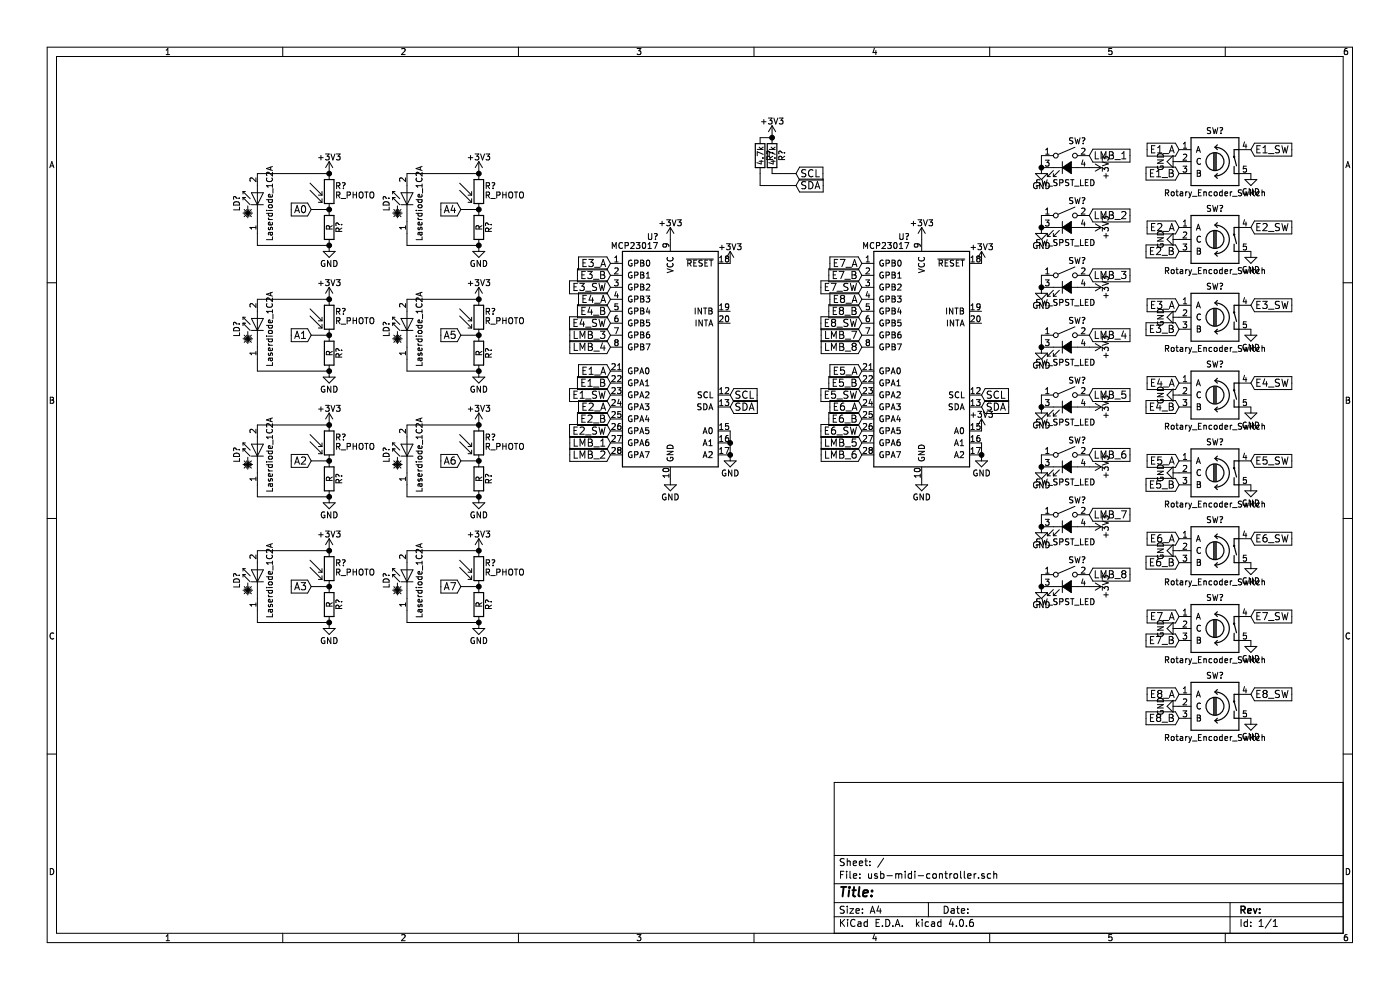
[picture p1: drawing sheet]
EESchema Schematic File Version 2
LIBS:power
LIBS:device
LIBS:transistors
LIBS:conn
LIBS:linear
LIBS:regul
LIBS:74xx
LIBS:cmos4000
LIBS:adc-dac
LIBS:memory
LIBS:xilinx
LIBS:microcontrollers
LIBS:dsp
LIBS:microchip
LIBS:analog_switches
LIBS:motorola
LIBS:texas
LIBS:intel
LIBS:audio
LIBS:interface
LIBS:digital-audio
LIBS:philips
LIBS:display
LIBS:cypress
LIBS:siliconi
LIBS:opto
LIBS:atmel
LIBS:contrib
LIBS:valves
LIBS:switches
LIBS:usb-midi-controller-cache
EELAYER 25 0
EELAYER END
$Descr A4 11693 8268
encoding utf-8
Sheet 1 1
Title ""
Date ""
Rev ""
Comp ""
Comment1 ""
Comment2 ""
Comment3 ""
Comment4 ""
$EndDescr
$Comp
L MCP23017 U?
U 1 1
P 7700 3000
F 0 "U?" H 7600 4025 50  0000 R CNN
F 1 "MCP23017" H 7600 3950 50  0000 R CNN
F 2 "" H 7750 2050 50  0001 L CNN
F 3 "" H 7950 4000 50  0001 C CNN
	1    7700 3000
	1    0    0    -1  
$EndComp
$Comp
L MCP23017 U?
U 1 1
P 5600 3000
F 0 "U?" H 5500 4025 50  0000 R CNN
F 1 "MCP23017" H 5500 3950 50  0000 R CNN
F 2 "" H 5650 2050 50  0001 L CNN
F 3 "" H 5850 4000 50  0001 C CNN
	1    5600 3000
	1    0    0    -1  
$EndComp
$Comp
L GND #PWR?
U 1 1
P 7700 4000
F 0 "#PWR?" H 7700 3750 50  0001 C CNN
F 1 "GND" H 7700 3850 50  0000 C CNN
F 2 "" H 7700 4000 50  0001 C CNN
F 3 "" H 7700 4000 50  0001 C CNN
	1    7700 4000
	1    0    0    -1  
$EndComp
$Comp
L GND #PWR?
U 1 1
P 5600 4000
F 0 "#PWR?" H 5600 3750 50  0001 C CNN
F 1 "GND" H 5600 3850 50  0000 C CNN
F 2 "" H 5600 4000 50  0001 C CNN
F 3 "" H 5600 4000 50  0001 C CNN
	1    5600 4000
	1    0    0    -1  
$EndComp
$Comp
L +3V3 #PWR?
U 1 1
P 5600 2000
F 0 "#PWR?" H 5600 1850 50  0001 C CNN
F 1 "+3V3" H 5600 2140 50  0000 C CNN
F 2 "" H 5600 2000 50  0001 C CNN
F 3 "" H 5600 2000 50  0001 C CNN
	1    5600 2000
	1    0    0    -1  
$EndComp
$Comp
L +3V3 #PWR?
U 1 1
P 7700 2000
F 0 "#PWR?" H 7700 1850 50  0001 C CNN
F 1 "+3V3" H 7700 2140 50  0000 C CNN
F 2 "" H 7700 2000 50  0001 C CNN
F 3 "" H 7700 2000 50  0001 C CNN
	1    7700 2000
	1    0    0    -1  
$EndComp
Text GLabel 6650 1450 2    60   Input ~ 0
SCL
Text GLabel 6650 1550 2    60   Input ~ 0
SDA
Text GLabel 8200 3300 2    60   Input ~ 0
SCL
Text GLabel 8200 3400 2    60   Input ~ 0
SDA
Text GLabel 6100 3400 2    60   Input ~ 0
SDA
Text GLabel 6100 3300 2    60   Input ~ 0
SCL
$Comp
L +3V3 #PWR?
U 1 1
P 6450 1150
F 0 "#PWR?" H 6450 1000 50  0001 C CNN
F 1 "+3V3" H 6450 1290 50  0000 C CNN
F 2 "" H 6450 1150 50  0001 C CNN
F 3 "" H 6450 1150 50  0001 C CNN
	1    6450 1150
	1    0    0    -1  
$EndComp
$Comp
L R R?
U 1 1
P 6450 1300
F 0 "R?" V 6530 1300 50  0000 C CNN
F 1 "4.7k" V 6450 1300 50  0000 C CNN
F 2 "" V 6380 1300 50  0001 C CNN
F 3 "" H 6450 1300 50  0001 C CNN
	1    6450 1300
	1    0    0    -1  
$EndComp
$Comp
L R R?
U 1 1
P 6350 1300
F 0 "R?" V 6430 1300 50  0000 C CNN
F 1 "4.7k" V 6350 1300 50  0000 C CNN
F 2 "" V 6280 1300 50  0001 C CNN
F 3 "" H 6350 1300 50  0001 C CNN
	1    6350 1300
	1    0    0    -1  
$EndComp
$Comp
L GND #PWR?
U 1 1
P 6100 3800
F 0 "#PWR?" H 6100 3550 50  0001 C CNN
F 1 "GND" H 6100 3650 50  0000 C CNN
F 2 "" H 6100 3800 50  0001 C CNN
F 3 "" H 6100 3800 50  0001 C CNN
	1    6100 3800
	1    0    0    -1  
$EndComp
$Comp
L GND #PWR?
U 1 1
P 8200 3800
F 0 "#PWR?" H 8200 3550 50  0001 C CNN
F 1 "GND" H 8200 3650 50  0000 C CNN
F 2 "" H 8200 3800 50  0001 C CNN
F 3 "" H 8200 3800 50  0001 C CNN
	1    8200 3800
	1    0    0    -1  
$EndComp
$Comp
L +3V3 #PWR?
U 1 1
P 8200 3600
F 0 "#PWR?" H 8200 3450 50  0001 C CNN
F 1 "+3V3" H 8200 3740 50  0000 C CNN
F 2 "" H 8200 3600 50  0001 C CNN
F 3 "" H 8200 3600 50  0001 C CNN
	1    8200 3600
	1    0    0    -1  
$EndComp
$Comp
L +3V3 #PWR?
U 1 1
P 6100 2200
F 0 "#PWR?" H 6100 2050 50  0001 C CNN
F 1 "+3V3" H 6100 2340 50  0000 C CNN
F 2 "" H 6100 2200 50  0001 C CNN
F 3 "" H 6100 2200 50  0001 C CNN
	1    6100 2200
	1    0    0    -1  
$EndComp
$Comp
L +3V3 #PWR?
U 1 1
P 8200 2200
F 0 "#PWR?" H 8200 2050 50  0001 C CNN
F 1 "+3V3" H 8200 2340 50  0000 C CNN
F 2 "" H 8200 2200 50  0001 C CNN
F 3 "" H 8200 2200 50  0001 C CNN
	1    8200 2200
	1    0    0    -1  
$EndComp
$Comp
L Rotary_Encoder_Switch SW?
U 1 1
P 10150 1350
F 0 "SW?" H 10150 1610 50  0000 C CNN
F 1 "Rotary_Encoder_Switch" H 10150 1090 50  0000 C CNN
F 2 "" H 10050 1510 50  0001 C CNN
F 3 "" H 10150 1610 50  0001 C CNN
	1    10150 1350
	1    0    0    -1  
$EndComp
$Comp
L Rotary_Encoder_Switch SW?
U 1 1
P 10150 2000
F 0 "SW?" H 10150 2260 50  0000 C CNN
F 1 "Rotary_Encoder_Switch" H 10150 1740 50  0000 C CNN
F 2 "" H 10050 2160 50  0001 C CNN
F 3 "" H 10150 2260 50  0001 C CNN
	1    10150 2000
	1    0    0    -1  
$EndComp
$Comp
L Rotary_Encoder_Switch SW?
U 1 1
P 10150 2650
F 0 "SW?" H 10150 2910 50  0000 C CNN
F 1 "Rotary_Encoder_Switch" H 10150 2390 50  0000 C CNN
F 2 "" H 10050 2810 50  0001 C CNN
F 3 "" H 10150 2910 50  0001 C CNN
	1    10150 2650
	1    0    0    -1  
$EndComp
$Comp
L Rotary_Encoder_Switch SW?
U 1 1
P 10150 3300
F 0 "SW?" H 10150 3560 50  0000 C CNN
F 1 "Rotary_Encoder_Switch" H 10150 3040 50  0000 C CNN
F 2 "" H 10050 3460 50  0001 C CNN
F 3 "" H 10150 3560 50  0001 C CNN
	1    10150 3300
	1    0    0    -1  
$EndComp
$Comp
L Rotary_Encoder_Switch SW?
U 1 1
P 10150 3950
F 0 "SW?" H 10150 4210 50  0000 C CNN
F 1 "Rotary_Encoder_Switch" H 10150 3690 50  0000 C CNN
F 2 "" H 10050 4110 50  0001 C CNN
F 3 "" H 10150 4210 50  0001 C CNN
	1    10150 3950
	1    0    0    -1  
$EndComp
$Comp
L Rotary_Encoder_Switch SW?
U 1 1
P 10150 4600
F 0 "SW?" H 10150 4860 50  0000 C CNN
F 1 "Rotary_Encoder_Switch" H 10150 4340 50  0000 C CNN
F 2 "" H 10050 4760 50  0001 C CNN
F 3 "" H 10150 4860 50  0001 C CNN
	1    10150 4600
	1    0    0    -1  
$EndComp
$Comp
L Rotary_Encoder_Switch SW?
U 1 1
P 10150 5250
F 0 "SW?" H 10150 5510 50  0000 C CNN
F 1 "Rotary_Encoder_Switch" H 10150 4990 50  0000 C CNN
F 2 "" H 10050 5410 50  0001 C CNN
F 3 "" H 10150 5510 50  0001 C CNN
	1    10150 5250
	1    0    0    -1  
$EndComp
$Comp
L Rotary_Encoder_Switch SW?
U 1 1
P 10150 5900
F 0 "SW?" H 10150 6160 50  0000 C CNN
F 1 "Rotary_Encoder_Switch" H 10150 5640 50  0000 C CNN
F 2 "" H 10050 6060 50  0001 C CNN
F 3 "" H 10150 6160 50  0001 C CNN
	1    10150 5900
	1    0    0    -1  
$EndComp
$Comp
L GND #PWR?
U 1 1
P 10450 1450
F 0 "#PWR?" H 10450 1200 50  0001 C CNN
F 1 "GND" H 10450 1300 50  0000 C CNN
F 2 "" H 10450 1450 50  0001 C CNN
F 3 "" H 10450 1450 50  0001 C CNN
	1    10450 1450
	1    0    0    -1  
$EndComp
$Comp
L GND #PWR?
U 1 1
P 10450 2100
F 0 "#PWR?" H 10450 1850 50  0001 C CNN
F 1 "GND" H 10450 1950 50  0000 C CNN
F 2 "" H 10450 2100 50  0001 C CNN
F 3 "" H 10450 2100 50  0001 C CNN
	1    10450 2100
	1    0    0    -1  
$EndComp
$Comp
L GND #PWR?
U 1 1
P 10450 2750
F 0 "#PWR?" H 10450 2500 50  0001 C CNN
F 1 "GND" H 10450 2600 50  0000 C CNN
F 2 "" H 10450 2750 50  0001 C CNN
F 3 "" H 10450 2750 50  0001 C CNN
	1    10450 2750
	1    0    0    -1  
$EndComp
$Comp
L GND #PWR?
U 1 1
P 10450 3400
F 0 "#PWR?" H 10450 3150 50  0001 C CNN
F 1 "GND" H 10450 3250 50  0000 C CNN
F 2 "" H 10450 3400 50  0001 C CNN
F 3 "" H 10450 3400 50  0001 C CNN
	1    10450 3400
	1    0    0    -1  
$EndComp
$Comp
L GND #PWR?
U 1 1
P 10450 4050
F 0 "#PWR?" H 10450 3800 50  0001 C CNN
F 1 "GND" H 10450 3900 50  0000 C CNN
F 2 "" H 10450 4050 50  0001 C CNN
F 3 "" H 10450 4050 50  0001 C CNN
	1    10450 4050
	1    0    0    -1  
$EndComp
$Comp
L GND #PWR?
U 1 1
P 10450 4700
F 0 "#PWR?" H 10450 4450 50  0001 C CNN
F 1 "GND" H 10450 4550 50  0000 C CNN
F 2 "" H 10450 4700 50  0001 C CNN
F 3 "" H 10450 4700 50  0001 C CNN
	1    10450 4700
	1    0    0    -1  
$EndComp
$Comp
L GND #PWR?
U 1 1
P 10450 5350
F 0 "#PWR?" H 10450 5100 50  0001 C CNN
F 1 "GND" H 10450 5200 50  0000 C CNN
F 2 "" H 10450 5350 50  0001 C CNN
F 3 "" H 10450 5350 50  0001 C CNN
	1    10450 5350
	1    0    0    -1  
$EndComp
$Comp
L GND #PWR?
U 1 1
P 10450 6000
F 0 "#PWR?" H 10450 5750 50  0001 C CNN
F 1 "GND" H 10450 5850 50  0000 C CNN
F 2 "" H 10450 6000 50  0001 C CNN
F 3 "" H 10450 6000 50  0001 C CNN
	1    10450 6000
	1    0    0    -1  
$EndComp
Text GLabel 10450 1250 2    60   Input ~ 0
E1_SW
Text GLabel 10450 1900 2    60   Input ~ 0
E2_SW
Text GLabel 10450 2550 2    60   Input ~ 0
E3_SW
Text GLabel 10450 3200 2    60   Input ~ 0
E4_SW
Text GLabel 10450 3850 2    60   Input ~ 0
E5_SW
Text GLabel 10450 4500 2    60   Input ~ 0
E6_SW
Text GLabel 10450 5150 2    60   Input ~ 0
E7_SW
Text GLabel 10450 5800 2    60   Input ~ 0
E8_SW
Text GLabel 9850 1250 0    60   Input ~ 0
E1_A
Text GLabel 9850 1450 0    60   Input ~ 0
E1_B
Text GLabel 9850 1900 0    60   Input ~ 0
E2_A
Text GLabel 9850 2100 0    60   Input ~ 0
E2_B
Text GLabel 9850 2550 0    60   Input ~ 0
E3_A
Text GLabel 9850 2750 0    60   Input ~ 0
E3_B
Text GLabel 9850 3200 0    60   Input ~ 0
E4_A
Text GLabel 9850 3400 0    60   Input ~ 0
E4_B
Text GLabel 9850 3850 0    60   Input ~ 0
E5_A
Text GLabel 9850 4050 0    60   Input ~ 0
E5_B
Text GLabel 9850 4500 0    60   Input ~ 0
E6_A
Text GLabel 9850 4700 0    60   Input ~ 0
E6_B
Text GLabel 9850 5150 0    60   Input ~ 0
E7_A
Text GLabel 9850 5350 0    60   Input ~ 0
E7_B
Text GLabel 9850 5800 0    60   Input ~ 0
E8_A
Text GLabel 9850 6000 0    60   Input ~ 0
E8_B
Text GLabel 5100 3100 0    60   Input ~ 0
E1_A
Text GLabel 5100 3200 0    60   Input ~ 0
E1_B
Text GLabel 5100 3300 0    60   Input ~ 0
E1_SW
Text GLabel 5100 3400 0    60   Input ~ 0
E2_A
Text GLabel 5100 3500 0    60   Input ~ 0
E2_B
Text GLabel 5100 3600 0    60   Input ~ 0
E2_SW
Text GLabel 5100 2200 0    60   Input ~ 0
E3_A
Text GLabel 5100 2300 0    60   Input ~ 0
E3_B
Text GLabel 5100 2400 0    60   Input ~ 0
E3_SW
Text GLabel 5100 2500 0    60   Input ~ 0
E4_A
Text GLabel 5100 2600 0    60   Input ~ 0
E4_B
Text GLabel 5100 2700 0    60   Input ~ 0
E4_SW
Text GLabel 7200 3100 0    60   Input ~ 0
E5_A
Text GLabel 7200 3200 0    60   Input ~ 0
E5_B
Text GLabel 7200 3300 0    60   Input ~ 0
E5_SW
Text GLabel 7200 3400 0    60   Input ~ 0
E6_A
Text GLabel 7200 3500 0    60   Input ~ 0
E6_B
Text GLabel 7200 3600 0    60   Input ~ 0
E6_SW
Text GLabel 7200 2200 0    60   Input ~ 0
E7_A
Text GLabel 7200 2300 0    60   Input ~ 0
E7_B
Text GLabel 7200 2400 0    60   Input ~ 0
E7_SW
Text GLabel 7200 2500 0    60   Input ~ 0
E8_A
Text GLabel 7200 2600 0    60   Input ~ 0
E8_B
Text GLabel 7200 2700 0    60   Input ~ 0
E8_SW
$Comp
L SW_SPST_LED SW?
U 1 1
P 8900 1400
F 0 "SW?" H 8925 1625 50  0000 L CNN
F 1 "SW_SPST_LED" H 8900 1275 50  0000 C CNN
F 2 "" H 8900 1700 50  0001 C CNN
F 3 "" H 8900 1700 50  0001 C CNN
	1    8900 1400
	1    0    0    -1  
$EndComp
$Comp
L SW_SPST_LED SW?
U 1 1
P 8900 1900
F 0 "SW?" H 8925 2125 50  0000 L CNN
F 1 "SW_SPST_LED" H 8900 1775 50  0000 C CNN
F 2 "" H 8900 2200 50  0001 C CNN
F 3 "" H 8900 2200 50  0001 C CNN
	1    8900 1900
	1    0    0    -1  
$EndComp
$Comp
L SW_SPST_LED SW?
U 1 1
P 8900 2400
F 0 "SW?" H 8925 2625 50  0000 L CNN
F 1 "SW_SPST_LED" H 8900 2275 50  0000 C CNN
F 2 "" H 8900 2700 50  0001 C CNN
F 3 "" H 8900 2700 50  0001 C CNN
	1    8900 2400
	1    0    0    -1  
$EndComp
$Comp
L SW_SPST_LED SW?
U 1 1
P 8900 2900
F 0 "SW?" H 8925 3125 50  0000 L CNN
F 1 "SW_SPST_LED" H 8900 2775 50  0000 C CNN
F 2 "" H 8900 3200 50  0001 C CNN
F 3 "" H 8900 3200 50  0001 C CNN
	1    8900 2900
	1    0    0    -1  
$EndComp
Wire Wire Line
	8700 2800 8700 2900
Wire Wire Line
	8700 2300 8700 2400
Wire Wire Line
	8700 1800 8700 1900
Wire Wire Line
	8700 1300 8700 1400
Connection ~ 8200 3800
Wire Wire Line
	8200 3700 8200 3800
Connection ~ 6100 3800
Connection ~ 6100 3700
Wire Wire Line
	6100 3600 6100 3800
Connection ~ 6450 1150
Wire Wire Line
	6350 1550 6350 1450
Wire Wire Line
	6650 1550 6350 1550
Wire Wire Line
	6450 1450 6650 1450
Wire Wire Line
	6350 1150 6450 1150
$Comp
L GND #PWR?
U 1 1
P 8700 1400
F 0 "#PWR?" H 8700 1150 50  0001 C CNN
F 1 "GND" H 8700 1250 50  0000 C CNN
F 2 "" H 8700 1400 50  0001 C CNN
F 3 "" H 8700 1400 50  0001 C CNN
	1    8700 1400
	1    0    0    -1  
$EndComp
$Comp
L GND #PWR?
U 1 1
P 8700 1900
F 0 "#PWR?" H 8700 1650 50  0001 C CNN
F 1 "GND" H 8700 1750 50  0000 C CNN
F 2 "" H 8700 1900 50  0001 C CNN
F 3 "" H 8700 1900 50  0001 C CNN
	1    8700 1900
	1    0    0    -1  
$EndComp
$Comp
L GND #PWR?
U 1 1
P 8700 2400
F 0 "#PWR?" H 8700 2150 50  0001 C CNN
F 1 "GND" H 8700 2250 50  0000 C CNN
F 2 "" H 8700 2400 50  0001 C CNN
F 3 "" H 8700 2400 50  0001 C CNN
	1    8700 2400
	1    0    0    -1  
$EndComp
$Comp
L GND #PWR?
U 1 1
P 8700 2900
F 0 "#PWR?" H 8700 2650 50  0001 C CNN
F 1 "GND" H 8700 2750 50  0000 C CNN
F 2 "" H 8700 2900 50  0001 C CNN
F 3 "" H 8700 2900 50  0001 C CNN
	1    8700 2900
	1    0    0    -1  
$EndComp
$Comp
L +3V3 #PWR?
U 1 1
P 9100 1400
F 0 "#PWR?" H 9100 1250 50  0001 C CNN
F 1 "+3V3" H 9100 1540 50  0000 C CNN
F 2 "" H 9100 1400 50  0001 C CNN
F 3 "" H 9100 1400 50  0001 C CNN
	1    9100 1400
	0    1    1    0   
$EndComp
$Comp
L +3V3 #PWR?
U 1 1
P 9100 1900
F 0 "#PWR?" H 9100 1750 50  0001 C CNN
F 1 "+3V3" H 9100 2040 50  0000 C CNN
F 2 "" H 9100 1900 50  0001 C CNN
F 3 "" H 9100 1900 50  0001 C CNN
	1    9100 1900
	0    1    1    0   
$EndComp
$Comp
L +3V3 #PWR?
U 1 1
P 9100 2400
F 0 "#PWR?" H 9100 2250 50  0001 C CNN
F 1 "+3V3" H 9100 2540 50  0000 C CNN
F 2 "" H 9100 2400 50  0001 C CNN
F 3 "" H 9100 2400 50  0001 C CNN
	1    9100 2400
	0    1    1    0   
$EndComp
$Comp
L +3V3 #PWR?
U 1 1
P 9100 2900
F 0 "#PWR?" H 9100 2750 50  0001 C CNN
F 1 "+3V3" H 9100 3040 50  0000 C CNN
F 2 "" H 9100 2900 50  0001 C CNN
F 3 "" H 9100 2900 50  0001 C CNN
	1    9100 2900
	0    1    1    0   
$EndComp
Text GLabel 9100 1300 2    60   Input ~ 0
LMB_1
Text GLabel 9100 1800 2    60   Input ~ 0
LMB_2
Text GLabel 9100 2300 2    60   Input ~ 0
LMB_3
Text GLabel 9100 2800 2    60   Input ~ 0
LMB_4
$Comp
L SW_SPST_LED SW?
U 1 1
P 8900 3400
F 0 "SW?" H 8925 3625 50  0000 L CNN
F 1 "SW_SPST_LED" H 8900 3275 50  0000 C CNN
F 2 "" H 8900 3700 50  0001 C CNN
F 3 "" H 8900 3700 50  0001 C CNN
	1    8900 3400
	1    0    0    -1  
$EndComp
$Comp
L SW_SPST_LED SW?
U 1 1
P 8900 3900
F 0 "SW?" H 8925 4125 50  0000 L CNN
F 1 "SW_SPST_LED" H 8900 3775 50  0000 C CNN
F 2 "" H 8900 4200 50  0001 C CNN
F 3 "" H 8900 4200 50  0001 C CNN
	1    8900 3900
	1    0    0    -1  
$EndComp
$Comp
L SW_SPST_LED SW?
U 1 1
P 8900 4400
F 0 "SW?" H 8925 4625 50  0000 L CNN
F 1 "SW_SPST_LED" H 8900 4275 50  0000 C CNN
F 2 "" H 8900 4700 50  0001 C CNN
F 3 "" H 8900 4700 50  0001 C CNN
	1    8900 4400
	1    0    0    -1  
$EndComp
$Comp
L SW_SPST_LED SW?
U 1 1
P 8900 4900
F 0 "SW?" H 8925 5125 50  0000 L CNN
F 1 "SW_SPST_LED" H 8900 4775 50  0000 C CNN
F 2 "" H 8900 5200 50  0001 C CNN
F 3 "" H 8900 5200 50  0001 C CNN
	1    8900 4900
	1    0    0    -1  
$EndComp
Wire Wire Line
	8700 4800 8700 4900
Wire Wire Line
	8700 4300 8700 4400
Wire Wire Line
	8700 3800 8700 3900
Wire Wire Line
	8700 3300 8700 3400
$Comp
L GND #PWR?
U 1 1
P 8700 3400
F 0 "#PWR?" H 8700 3150 50  0001 C CNN
F 1 "GND" H 8700 3250 50  0000 C CNN
F 2 "" H 8700 3400 50  0001 C CNN
F 3 "" H 8700 3400 50  0001 C CNN
	1    8700 3400
	1    0    0    -1  
$EndComp
$Comp
L GND #PWR?
U 1 1
P 8700 3900
F 0 "#PWR?" H 8700 3650 50  0001 C CNN
F 1 "GND" H 8700 3750 50  0000 C CNN
F 2 "" H 8700 3900 50  0001 C CNN
F 3 "" H 8700 3900 50  0001 C CNN
	1    8700 3900
	1    0    0    -1  
$EndComp
$Comp
L GND #PWR?
U 1 1
P 8700 4400
F 0 "#PWR?" H 8700 4150 50  0001 C CNN
F 1 "GND" H 8700 4250 50  0000 C CNN
F 2 "" H 8700 4400 50  0001 C CNN
F 3 "" H 8700 4400 50  0001 C CNN
	1    8700 4400
	1    0    0    -1  
$EndComp
$Comp
L GND #PWR?
U 1 1
P 8700 4900
F 0 "#PWR?" H 8700 4650 50  0001 C CNN
F 1 "GND" H 8700 4750 50  0000 C CNN
F 2 "" H 8700 4900 50  0001 C CNN
F 3 "" H 8700 4900 50  0001 C CNN
	1    8700 4900
	1    0    0    -1  
$EndComp
$Comp
L +3V3 #PWR?
U 1 1
P 9100 3400
F 0 "#PWR?" H 9100 3250 50  0001 C CNN
F 1 "+3V3" H 9100 3540 50  0000 C CNN
F 2 "" H 9100 3400 50  0001 C CNN
F 3 "" H 9100 3400 50  0001 C CNN
	1    9100 3400
	0    1    1    0   
$EndComp
$Comp
L +3V3 #PWR?
U 1 1
P 9100 3900
F 0 "#PWR?" H 9100 3750 50  0001 C CNN
F 1 "+3V3" H 9100 4040 50  0000 C CNN
F 2 "" H 9100 3900 50  0001 C CNN
F 3 "" H 9100 3900 50  0001 C CNN
	1    9100 3900
	0    1    1    0   
$EndComp
$Comp
L +3V3 #PWR?
U 1 1
P 9100 4400
F 0 "#PWR?" H 9100 4250 50  0001 C CNN
F 1 "+3V3" H 9100 4540 50  0000 C CNN
F 2 "" H 9100 4400 50  0001 C CNN
F 3 "" H 9100 4400 50  0001 C CNN
	1    9100 4400
	0    1    1    0   
$EndComp
$Comp
L +3V3 #PWR?
U 1 1
P 9100 4900
F 0 "#PWR?" H 9100 4750 50  0001 C CNN
F 1 "+3V3" H 9100 5040 50  0000 C CNN
F 2 "" H 9100 4900 50  0001 C CNN
F 3 "" H 9100 4900 50  0001 C CNN
	1    9100 4900
	0    1    1    0   
$EndComp
Text GLabel 9100 3300 2    60   Input ~ 0
LMB_5
Text GLabel 9100 3800 2    60   Input ~ 0
LMB_6
Text GLabel 9100 4300 2    60   Input ~ 0
LMB_7
Text GLabel 9100 4800 2    60   Input ~ 0
LMB_8
Text GLabel 5100 3700 0    60   Input ~ 0
LMB_1
Text GLabel 5100 3800 0    60   Input ~ 0
LMB_2
Text GLabel 5100 2800 0    60   Input ~ 0
LMB_3
Text GLabel 5100 2900 0    60   Input ~ 0
LMB_4
Text GLabel 7200 3700 0    60   Input ~ 0
LMB_5
Text GLabel 7200 3800 0    60   Input ~ 0
LMB_6
Text GLabel 7200 2800 0    60   Input ~ 0
LMB_7
Text GLabel 7200 2900 0    60   Input ~ 0
LMB_8
$Comp
L +3V3 #PWR?
U 1 1
P 4000 1450
F 0 "#PWR?" H 4000 1300 50  0001 C CNN
F 1 "+3V3" H 4000 1590 50  0000 C CNN
F 2 "" H 4000 1450 50  0001 C CNN
F 3 "" H 4000 1450 50  0001 C CNN
	1    4000 1450
	1    0    0    -1  
$EndComp
$Comp
L R R?
U 1 1
P 4000 1900
F 0 "R?" V 4080 1900 50  0000 C CNN
F 1 "R" V 4000 1900 50  0000 C CNN
F 2 "" V 3930 1900 50  0001 C CNN
F 3 "" H 4000 1900 50  0001 C CNN
	1    4000 1900
	1    0    0    -1  
$EndComp
$Comp
L GND #PWR?
U 1 1
P 4000 2050
F 0 "#PWR?" H 4000 1800 50  0001 C CNN
F 1 "GND" H 4000 1900 50  0000 C CNN
F 2 "" H 4000 2050 50  0001 C CNN
F 3 "" H 4000 2050 50  0001 C CNN
	1    4000 2050
	1    0    0    -1  
$EndComp
$Comp
L R_PHOTO R?
U 1 1
P 4000 1600
F 0 "R?" H 4050 1650 50  0000 L CNN
F 1 "R_PHOTO" H 4050 1600 50  0000 L TNN
F 2 "" V 4050 1350 50  0001 L CNN
F 3 "" H 4000 1550 50  0001 C CNN
	1    4000 1600
	1    0    0    -1  
$EndComp
Connection ~ 4000 1750
Connection ~ 8700 1400
Connection ~ 8700 1900
Connection ~ 8700 2400
Connection ~ 8700 2900
Connection ~ 8700 3400
Connection ~ 8700 3900
Connection ~ 8700 4400
Connection ~ 8700 4900
Text GLabel 3850 1750 0    60   Input ~ 0
A4
Wire Wire Line
	3850 1750 4000 1750
$Comp
L Laserdiode_1C2A LD?
U 1 1
P 3400 1650
F 0 "LD?" H 3350 1825 50  0000 C CNN
F 1 "Laserdiode_1C2A" H 3350 1550 50  0000 C CNN
F 2 "" H 3300 1625 50  0001 C CNN
F 3 "" H 3430 1450 50  0001 C CNN
	1    3400 1650
	0    -1   -1   0   
$EndComp
Wire Wire Line
	3400 1450 4000 1450
Connection ~ 4000 1450
Wire Wire Line
	4000 2050 3400 2050
Wire Wire Line
	3400 2050 3400 1950
Connection ~ 4000 2050
$Comp
L +3V3 #PWR?
U 1 1
P 4000 2500
F 0 "#PWR?" H 4000 2350 50  0001 C CNN
F 1 "+3V3" H 4000 2640 50  0000 C CNN
F 2 "" H 4000 2500 50  0001 C CNN
F 3 "" H 4000 2500 50  0001 C CNN
	1    4000 2500
	1    0    0    -1  
$EndComp
$Comp
L R R?
U 1 1
P 4000 2950
F 0 "R?" V 4080 2950 50  0000 C CNN
F 1 "R" V 4000 2950 50  0000 C CNN
F 2 "" V 3930 2950 50  0001 C CNN
F 3 "" H 4000 2950 50  0001 C CNN
	1    4000 2950
	1    0    0    -1  
$EndComp
$Comp
L GND #PWR?
U 1 1
P 4000 3100
F 0 "#PWR?" H 4000 2850 50  0001 C CNN
F 1 "GND" H 4000 2950 50  0000 C CNN
F 2 "" H 4000 3100 50  0001 C CNN
F 3 "" H 4000 3100 50  0001 C CNN
	1    4000 3100
	1    0    0    -1  
$EndComp
$Comp
L R_PHOTO R?
U 1 1
P 4000 2650
F 0 "R?" H 4050 2700 50  0000 L CNN
F 1 "R_PHOTO" H 4050 2650 50  0000 L TNN
F 2 "" V 4050 2400 50  0001 L CNN
F 3 "" H 4000 2600 50  0001 C CNN
	1    4000 2650
	1    0    0    -1  
$EndComp
Connection ~ 4000 2800
Text GLabel 3850 2800 0    60   Input ~ 0
A5
Wire Wire Line
	3850 2800 4000 2800
$Comp
L Laserdiode_1C2A LD?
U 1 1
P 3400 2700
F 0 "LD?" H 3350 2875 50  0000 C CNN
F 1 "Laserdiode_1C2A" H 3350 2600 50  0000 C CNN
F 2 "" H 3300 2675 50  0001 C CNN
F 3 "" H 3430 2500 50  0001 C CNN
	1    3400 2700
	0    -1   -1   0   
$EndComp
Wire Wire Line
	3400 2500 4000 2500
Connection ~ 4000 2500
Wire Wire Line
	4000 3100 3400 3100
Wire Wire Line
	3400 3100 3400 3000
Connection ~ 4000 3100
$Comp
L +3V3 #PWR?
U 1 1
P 4000 3550
F 0 "#PWR?" H 4000 3400 50  0001 C CNN
F 1 "+3V3" H 4000 3690 50  0000 C CNN
F 2 "" H 4000 3550 50  0001 C CNN
F 3 "" H 4000 3550 50  0001 C CNN
	1    4000 3550
	1    0    0    -1  
$EndComp
$Comp
L R R?
U 1 1
P 4000 4000
F 0 "R?" V 4080 4000 50  0000 C CNN
F 1 "R" V 4000 4000 50  0000 C CNN
F 2 "" V 3930 4000 50  0001 C CNN
F 3 "" H 4000 4000 50  0001 C CNN
	1    4000 4000
	1    0    0    -1  
$EndComp
$Comp
L GND #PWR?
U 1 1
P 4000 4150
F 0 "#PWR?" H 4000 3900 50  0001 C CNN
F 1 "GND" H 4000 4000 50  0000 C CNN
F 2 "" H 4000 4150 50  0001 C CNN
F 3 "" H 4000 4150 50  0001 C CNN
	1    4000 4150
	1    0    0    -1  
$EndComp
$Comp
L R_PHOTO R?
U 1 1
P 4000 3700
F 0 "R?" H 4050 3750 50  0000 L CNN
F 1 "R_PHOTO" H 4050 3700 50  0000 L TNN
F 2 "" V 4050 3450 50  0001 L CNN
F 3 "" H 4000 3650 50  0001 C CNN
	1    4000 3700
	1    0    0    -1  
$EndComp
Connection ~ 4000 3850
Text GLabel 3850 3850 0    60   Input ~ 0
A6
Wire Wire Line
	3850 3850 4000 3850
$Comp
L Laserdiode_1C2A LD?
U 1 1
P 3400 3750
F 0 "LD?" H 3350 3925 50  0000 C CNN
F 1 "Laserdiode_1C2A" H 3350 3650 50  0000 C CNN
F 2 "" H 3300 3725 50  0001 C CNN
F 3 "" H 3430 3550 50  0001 C CNN
	1    3400 3750
	0    -1   -1   0   
$EndComp
Wire Wire Line
	3400 3550 4000 3550
Connection ~ 4000 3550
Wire Wire Line
	4000 4150 3400 4150
Wire Wire Line
	3400 4150 3400 4050
Connection ~ 4000 4150
$Comp
L +3V3 #PWR?
U 1 1
P 4000 4600
F 0 "#PWR?" H 4000 4450 50  0001 C CNN
F 1 "+3V3" H 4000 4740 50  0000 C CNN
F 2 "" H 4000 4600 50  0001 C CNN
F 3 "" H 4000 4600 50  0001 C CNN
	1    4000 4600
	1    0    0    -1  
$EndComp
$Comp
L R R?
U 1 1
P 4000 5050
F 0 "R?" V 4080 5050 50  0000 C CNN
F 1 "R" V 4000 5050 50  0000 C CNN
F 2 "" V 3930 5050 50  0001 C CNN
F 3 "" H 4000 5050 50  0001 C CNN
	1    4000 5050
	1    0    0    -1  
$EndComp
$Comp
L GND #PWR?
U 1 1
P 4000 5200
F 0 "#PWR?" H 4000 4950 50  0001 C CNN
F 1 "GND" H 4000 5050 50  0000 C CNN
F 2 "" H 4000 5200 50  0001 C CNN
F 3 "" H 4000 5200 50  0001 C CNN
	1    4000 5200
	1    0    0    -1  
$EndComp
$Comp
L R_PHOTO R?
U 1 1
P 4000 4750
F 0 "R?" H 4050 4800 50  0000 L CNN
F 1 "R_PHOTO" H 4050 4750 50  0000 L TNN
F 2 "" V 4050 4500 50  0001 L CNN
F 3 "" H 4000 4700 50  0001 C CNN
	1    4000 4750
	1    0    0    -1  
$EndComp
Connection ~ 4000 4900
Text GLabel 3850 4900 0    60   Input ~ 0
A7
Wire Wire Line
	3850 4900 4000 4900
$Comp
L Laserdiode_1C2A LD?
U 1 1
P 3400 4800
F 0 "LD?" H 3350 4975 50  0000 C CNN
F 1 "Laserdiode_1C2A" H 3350 4700 50  0000 C CNN
F 2 "" H 3300 4775 50  0001 C CNN
F 3 "" H 3430 4600 50  0001 C CNN
	1    3400 4800
	0    -1   -1   0   
$EndComp
Wire Wire Line
	3400 4600 4000 4600
Connection ~ 4000 4600
Wire Wire Line
	4000 5200 3400 5200
Wire Wire Line
	3400 5200 3400 5100
Connection ~ 4000 5200
$Comp
L +3V3 #PWR?
U 1 1
P 2750 1450
F 0 "#PWR?" H 2750 1300 50  0001 C CNN
F 1 "+3V3" H 2750 1590 50  0000 C CNN
F 2 "" H 2750 1450 50  0001 C CNN
F 3 "" H 2750 1450 50  0001 C CNN
	1    2750 1450
	1    0    0    -1  
$EndComp
$Comp
L R R?
U 1 1
P 2750 1900
F 0 "R?" V 2830 1900 50  0000 C CNN
F 1 "R" V 2750 1900 50  0000 C CNN
F 2 "" V 2680 1900 50  0001 C CNN
F 3 "" H 2750 1900 50  0001 C CNN
	1    2750 1900
	1    0    0    -1  
$EndComp
$Comp
L GND #PWR?
U 1 1
P 2750 2050
F 0 "#PWR?" H 2750 1800 50  0001 C CNN
F 1 "GND" H 2750 1900 50  0000 C CNN
F 2 "" H 2750 2050 50  0001 C CNN
F 3 "" H 2750 2050 50  0001 C CNN
	1    2750 2050
	1    0    0    -1  
$EndComp
$Comp
L R_PHOTO R?
U 1 1
P 2750 1600
F 0 "R?" H 2800 1650 50  0000 L CNN
F 1 "R_PHOTO" H 2800 1600 50  0000 L TNN
F 2 "" V 2800 1350 50  0001 L CNN
F 3 "" H 2750 1550 50  0001 C CNN
	1    2750 1600
	1    0    0    -1  
$EndComp
Connection ~ 2750 1750
Text GLabel 2600 1750 0    60   Input ~ 0
A0
Wire Wire Line
	2600 1750 2750 1750
$Comp
L Laserdiode_1C2A LD?
U 1 1
P 2150 1650
F 0 "LD?" H 2100 1825 50  0000 C CNN
F 1 "Laserdiode_1C2A" H 2100 1550 50  0000 C CNN
F 2 "" H 2050 1625 50  0001 C CNN
F 3 "" H 2180 1450 50  0001 C CNN
	1    2150 1650
	0    -1   -1   0   
$EndComp
Wire Wire Line
	2150 1450 2750 1450
Connection ~ 2750 1450
Wire Wire Line
	2750 2050 2150 2050
Wire Wire Line
	2150 2050 2150 1950
Connection ~ 2750 2050
$Comp
L +3V3 #PWR?
U 1 1
P 2750 2500
F 0 "#PWR?" H 2750 2350 50  0001 C CNN
F 1 "+3V3" H 2750 2640 50  0000 C CNN
F 2 "" H 2750 2500 50  0001 C CNN
F 3 "" H 2750 2500 50  0001 C CNN
	1    2750 2500
	1    0    0    -1  
$EndComp
$Comp
L R R?
U 1 1
P 2750 2950
F 0 "R?" V 2830 2950 50  0000 C CNN
F 1 "R" V 2750 2950 50  0000 C CNN
F 2 "" V 2680 2950 50  0001 C CNN
F 3 "" H 2750 2950 50  0001 C CNN
	1    2750 2950
	1    0    0    -1  
$EndComp
$Comp
L GND #PWR?
U 1 1
P 2750 3100
F 0 "#PWR?" H 2750 2850 50  0001 C CNN
F 1 "GND" H 2750 2950 50  0000 C CNN
F 2 "" H 2750 3100 50  0001 C CNN
F 3 "" H 2750 3100 50  0001 C CNN
	1    2750 3100
	1    0    0    -1  
$EndComp
$Comp
L R_PHOTO R?
U 1 1
P 2750 2650
F 0 "R?" H 2800 2700 50  0000 L CNN
F 1 "R_PHOTO" H 2800 2650 50  0000 L TNN
F 2 "" V 2800 2400 50  0001 L CNN
F 3 "" H 2750 2600 50  0001 C CNN
	1    2750 2650
	1    0    0    -1  
$EndComp
Connection ~ 2750 2800
Text GLabel 2600 2800 0    60   Input ~ 0
A1
Wire Wire Line
	2600 2800 2750 2800
$Comp
L Laserdiode_1C2A LD?
U 1 1
P 2150 2700
F 0 "LD?" H 2100 2875 50  0000 C CNN
F 1 "Laserdiode_1C2A" H 2100 2600 50  0000 C CNN
F 2 "" H 2050 2675 50  0001 C CNN
F 3 "" H 2180 2500 50  0001 C CNN
	1    2150 2700
	0    -1   -1   0   
$EndComp
Wire Wire Line
	2150 2500 2750 2500
Connection ~ 2750 2500
Wire Wire Line
	2750 3100 2150 3100
Wire Wire Line
	2150 3100 2150 3000
Connection ~ 2750 3100
$Comp
L +3V3 #PWR?
U 1 1
P 2750 3550
F 0 "#PWR?" H 2750 3400 50  0001 C CNN
F 1 "+3V3" H 2750 3690 50  0000 C CNN
F 2 "" H 2750 3550 50  0001 C CNN
F 3 "" H 2750 3550 50  0001 C CNN
	1    2750 3550
	1    0    0    -1  
$EndComp
$Comp
L R R?
U 1 1
P 2750 4000
F 0 "R?" V 2830 4000 50  0000 C CNN
F 1 "R" V 2750 4000 50  0000 C CNN
F 2 "" V 2680 4000 50  0001 C CNN
F 3 "" H 2750 4000 50  0001 C CNN
	1    2750 4000
	1    0    0    -1  
$EndComp
$Comp
L GND #PWR?
U 1 1
P 2750 4150
F 0 "#PWR?" H 2750 3900 50  0001 C CNN
F 1 "GND" H 2750 4000 50  0000 C CNN
F 2 "" H 2750 4150 50  0001 C CNN
F 3 "" H 2750 4150 50  0001 C CNN
	1    2750 4150
	1    0    0    -1  
$EndComp
$Comp
L R_PHOTO R?
U 1 1
P 2750 3700
F 0 "R?" H 2800 3750 50  0000 L CNN
F 1 "R_PHOTO" H 2800 3700 50  0000 L TNN
F 2 "" V 2800 3450 50  0001 L CNN
F 3 "" H 2750 3650 50  0001 C CNN
	1    2750 3700
	1    0    0    -1  
$EndComp
Connection ~ 2750 3850
Text GLabel 2600 3850 0    60   Input ~ 0
A2
Wire Wire Line
	2600 3850 2750 3850
$Comp
L Laserdiode_1C2A LD?
U 1 1
P 2150 3750
F 0 "LD?" H 2100 3925 50  0000 C CNN
F 1 "Laserdiode_1C2A" H 2100 3650 50  0000 C CNN
F 2 "" H 2050 3725 50  0001 C CNN
F 3 "" H 2180 3550 50  0001 C CNN
	1    2150 3750
	0    -1   -1   0   
$EndComp
Wire Wire Line
	2150 3550 2750 3550
Connection ~ 2750 3550
Wire Wire Line
	2750 4150 2150 4150
Wire Wire Line
	2150 4150 2150 4050
Connection ~ 2750 4150
$Comp
L +3V3 #PWR?
U 1 1
P 2750 4600
F 0 "#PWR?" H 2750 4450 50  0001 C CNN
F 1 "+3V3" H 2750 4740 50  0000 C CNN
F 2 "" H 2750 4600 50  0001 C CNN
F 3 "" H 2750 4600 50  0001 C CNN
	1    2750 4600
	1    0    0    -1  
$EndComp
$Comp
L R R?
U 1 1
P 2750 5050
F 0 "R?" V 2830 5050 50  0000 C CNN
F 1 "R" V 2750 5050 50  0000 C CNN
F 2 "" V 2680 5050 50  0001 C CNN
F 3 "" H 2750 5050 50  0001 C CNN
	1    2750 5050
	1    0    0    -1  
$EndComp
$Comp
L GND #PWR?
U 1 1
P 2750 5200
F 0 "#PWR?" H 2750 4950 50  0001 C CNN
F 1 "GND" H 2750 5050 50  0000 C CNN
F 2 "" H 2750 5200 50  0001 C CNN
F 3 "" H 2750 5200 50  0001 C CNN
	1    2750 5200
	1    0    0    -1  
$EndComp
$Comp
L R_PHOTO R?
U 1 1
P 2750 4750
F 0 "R?" H 2800 4800 50  0000 L CNN
F 1 "R_PHOTO" H 2800 4750 50  0000 L TNN
F 2 "" V 2800 4500 50  0001 L CNN
F 3 "" H 2750 4700 50  0001 C CNN
	1    2750 4750
	1    0    0    -1  
$EndComp
Connection ~ 2750 4900
Text GLabel 2600 4900 0    60   Input ~ 0
A3
Wire Wire Line
	2600 4900 2750 4900
$Comp
L Laserdiode_1C2A LD?
U 1 1
P 2150 4800
F 0 "LD?" H 2100 4975 50  0000 C CNN
F 1 "Laserdiode_1C2A" H 2100 4700 50  0000 C CNN
F 2 "" H 2050 4775 50  0001 C CNN
F 3 "" H 2180 4600 50  0001 C CNN
	1    2150 4800
	0    -1   -1   0   
$EndComp
Wire Wire Line
	2150 4600 2750 4600
Connection ~ 2750 4600
Wire Wire Line
	2750 5200 2150 5200
Wire Wire Line
	2150 5200 2150 5100
Connection ~ 2750 5200
$EndSCHEMATC
